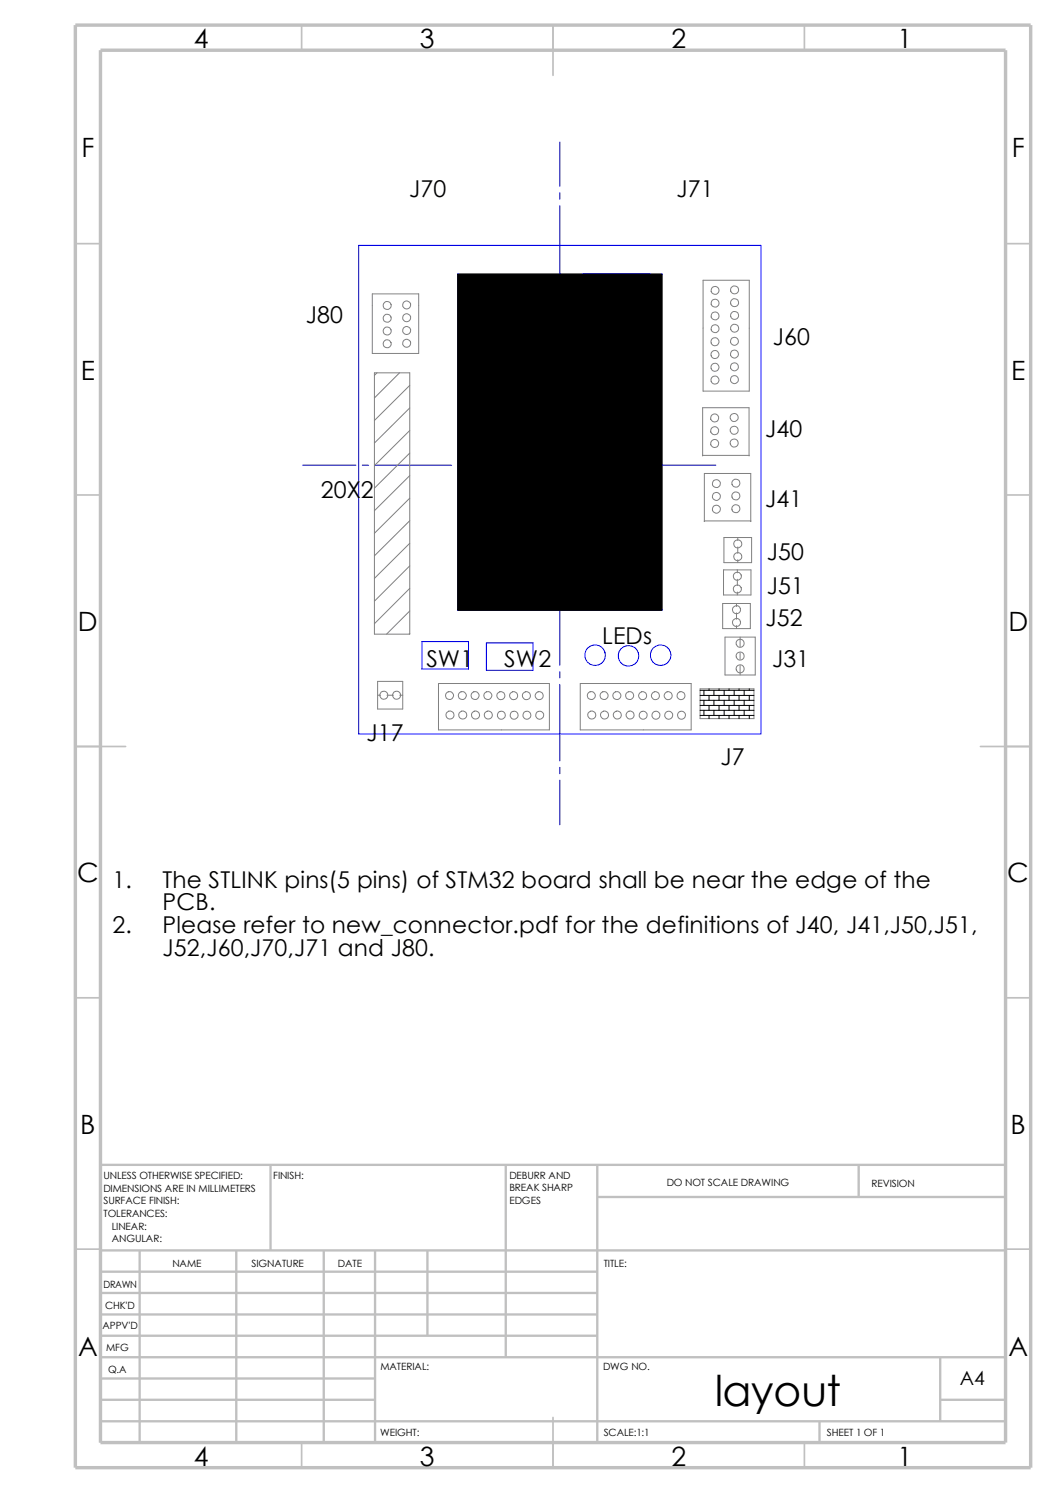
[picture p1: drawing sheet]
<svg xmlns="http://www.w3.org/2000/svg" width="210mm" height="297mm" viewBox="0 0 210 297" stroke-linecap="round" stroke-linejoin="round" font-family="sans-serif">
<g fill="none" stroke="#c0c0c0" stroke-width=".34">
<path d="M60 5v5M110 5v10M160 5v5M15 48.5h5M200 48.5h5M15 98.5h5M200 98.5h5M15 148.5h10M195 148.5h10M15 198.5h5M200 198.5h5M15 248.5h5"/>
<path d="M200 248.5h5M60 287v5M110 282v10M160 287v5"/>
</g>
<g fill="none" stroke="#c0c0c0" stroke-width=".47">
<path d="M53.8 231.7v17.1M100.6 231.7v38.3M118.8 231.7v55.3M118.8 238.1h81.2M170.8 231.7v6.4M200 231.7h-180v55.3M20 248.8h180M20 257.2h98.8M20 253h98.8M27.8 248.8v38.2M47 248.8v38.2M64.4 248.8v38.2"/>
<path d="M74.6 248.8v38.2M85 248.8v16.9M20 265.7h98.8M20 261.5h98.8M20 278.5h54.6M20 274.2h54.6M20 270h180M187 278.5h13M187 270v12.7M20 282.7h180M163 282.7v4.3"/>
</g>
<path d="M15 5h190v287h-190zM20 10h180v277h-180z" fill="none" stroke="#c0c0c0" stroke-width=".68" stroke-linecap="butt"/>
<g fill="none" stroke="#00f" stroke-width=".2">
<path d="M111.3 28.2v8.9M111.3 38.4v1.2M71.3 48.8h80v97.2h-80zM91 54.5h40.7v66.9h-40.7zM111.3 40.9v15.2M111.3 57.4v1.3M111.3 59.9v15.3M111.3 76.5v1.2M111.3 79v15.2M60.2 92.5h10.6M72.1 92.5h1.2M74.6 92.5h15.2"/>
<path d="M91.1 92.5h1.3M93.6 92.5h15.3M110.2 92.5h1.2M111.3 95.5v1.3M111.3 98v15.3M112.7 92.5h15.2M129.2 92.5h1.3M131.7 92.5h10.7M111.3 114.6v1.2M111.3 117.1v15.2M83.9 127.6h9.3v5.5h-9.3zM96.7 127.9h9.3v5.4h-9.3z"/>
<path d="M111.3 133.6v1.3M111.3 136.1v15.3M111.3 152.7v1.2M111.3 155.2v8.9"/>
<circle cx="118.3" cy="130.3" r="2.05"/>
<circle cx="125" cy="130.5" r="2.05"/>
<circle cx="131.4" cy="130.3" r="2.05"/>
</g>
<path d="M91 54.5h40.7v66.9h-40.7z" fill-rule="evenodd" fill="#000" stroke="#000" stroke-width=".2"/>
<g fill="none" stroke="#808080" stroke-width=".2">
<path d="M74 58.5h9.3v11.8h-9.3zM139.8 55.8h9.2v22h-9.2zM74.5 74.2h7v52h-7zM75 74.2l-.5 .5M79.5 74.2l-5 5M81.5 76.7l-7 7M81.5 99.1l-7 7M81.5 94.6l-7 7M81.5 90.1l-7 7M81.5 85.6l-7 7M81.5 81.2l-7 6.9M139.7 90.7v-9.6h9.3v9.6"/>
<path d="M139.7 90.6h9.3M81.5 117.1l-7 7M81.5 112.6l-7 7M81.5 108.1l-7 7M81.5 103.6l-7 7M140.1 103.8v-9.6h9.2v9.6M140.1 103.6h9.2M143.9 113.4h5.5v5h-5.5zM144 106.9h5.5v5h-5.5zM146.6 113.4v.6M146.6 115.2v1.3M146.6 117.8v.6"/>
<path d="M146.7 106.9v.6M146.7 108.8v1.3M146.7 111.3v.6M75.1 138.3h.6M75.1 135.6h5v5.5h-5zM77 138.3h1.2M79.5 138.3h.6M81.5 126l-.1 .2M81.5 121.5l-4.6 4.7M87.2 136h22.1v9.2h-22.1zM115.4 136h22.1v9.2h-22.1zM139.2 137h10.7v6h-10.7z"/>
<path d="M143.7 120.1h5.5v5h-5.5zM144.2 126.7h6v7.6h-6zM146.5 120.1v.5M146.5 121.9v1.3M146.5 124.5v.6M147.2 126.7v1.9M147.2 129.9v1.2M147.2 132.4v1.9"/>
<circle cx="142.2" cy="57.8" r=".8"/>
<circle cx="146.1" cy="57.7" r=".8"/>
<circle cx="77" cy="68.4" r=".8"/>
<circle cx="77" cy="65.8" r=".8"/>
<circle cx="77" cy="63.3" r=".8"/>
<circle cx="77" cy="60.8" r=".8"/>
<circle cx="80.9" cy="60.7" r=".8"/>
<circle cx="80.9" cy="65.7" r=".8"/>
<circle cx="80.9" cy="63.2" r=".8"/>
<circle cx="80.9" cy="68.3" r=".8"/>
<circle cx="142.2" cy="65.4" r=".8"/>
<circle cx="142.2" cy="62.8" r=".8"/>
<circle cx="142.2" cy="60.3" r=".8"/>
<circle cx="142.2" cy="68" r=".81"/>
<circle cx="142.2" cy="70.5" r=".81"/>
<circle cx="142.2" cy="73.1" r=".81"/>
<circle cx="142.2" cy="75.6" r=".81"/>
<circle cx="146" cy="75.5" r=".8"/>
<circle cx="146" cy="67.9" r=".8"/>
<circle cx="146" cy="70.4" r=".8"/>
<circle cx="146" cy="73" r=".8"/>
<circle cx="146.1" cy="62.8" r=".8"/>
<circle cx="146.1" cy="60.2" r=".8"/>
<circle cx="146.1" cy="65.3" r=".8"/>
<circle cx="142.1" cy="85.7" r=".82"/>
<circle cx="142.1" cy="88.2" r=".82"/>
<circle cx="142.1" cy="83.2" r=".82"/>
<circle cx="142.5" cy="98.7" r=".8"/>
<circle cx="142.5" cy="96.2" r=".8"/>
<circle cx="146" cy="83" r=".8"/>
<circle cx="146" cy="85.6" r=".81"/>
<circle cx="146" cy="88.1" r=".81"/>
<circle cx="146.3" cy="96.1" r=".8"/>
<circle cx="146.3" cy="98.7" r=".8"/>
<circle cx="142.5" cy="101.3" r=".8"/>
<circle cx="146.3" cy="101.2" r=".8"/>
<circle cx="146.6" cy="114.6" r=".81"/>
<circle cx="146.6" cy="117.2" r=".81"/>
<circle cx="146.7" cy="108.2" r=".81"/>
<circle cx="146.7" cy="110.7" r=".81"/>
<circle cx="76.3" cy="138.3" r=".8"/>
<circle cx="78.9" cy="138.3" r=".8"/>
<circle cx="89.4" cy="138.4" r=".79"/>
<circle cx="91.9" cy="138.4" r=".79"/>
<circle cx="94.5" cy="138.4" r=".79"/>
<circle cx="97" cy="138.4" r=".79"/>
<circle cx="99.6" cy="138.4" r=".8"/>
<circle cx="102.2" cy="138.4" r=".8"/>
<circle cx="104.7" cy="138.4" r=".8"/>
<circle cx="107.3" cy="138.4" r=".8"/>
<circle cx="117.6" cy="138.4" r=".8"/>
<circle cx="120.1" cy="138.4" r=".8"/>
<circle cx="122.7" cy="138.4" r=".8"/>
<circle cx="125.2" cy="138.4" r=".8"/>
<circle cx="127.8" cy="138.4" r=".8"/>
<circle cx="130.4" cy="138.4" r=".8"/>
<circle cx="132.9" cy="138.4" r=".8"/>
<circle cx="135.4" cy="138.4" r=".8"/>
<circle cx="146.5" cy="123.8" r=".8"/>
<circle cx="146.5" cy="121.3" r=".8"/>
<circle cx="147.2" cy="133.1" r=".81"/>
<circle cx="147.2" cy="130.5" r=".81"/>
<circle cx="147.2" cy="128" r=".81"/>
<circle cx="89.5" cy="142.2" r=".81"/>
<circle cx="92" cy="142.2" r=".81"/>
<circle cx="94.6" cy="142.2" r=".81"/>
<circle cx="97.1" cy="142.3" r=".81"/>
<circle cx="99.7" cy="142.3" r=".8"/>
<circle cx="102.3" cy="142.3" r=".8"/>
<circle cx="104.8" cy="142.3" r=".8"/>
<circle cx="107.3" cy="142.3" r=".8"/>
<circle cx="117.7" cy="142.2" r=".8"/>
<circle cx="120.2" cy="142.2" r=".8"/>
<circle cx="122.8" cy="142.2" r=".8"/>
<circle cx="125.3" cy="142.2" r=".8"/>
<circle cx="127.9" cy="142.3" r=".8"/>
<circle cx="130.4" cy="142.3" r=".8"/>
<circle cx="133" cy="142.3" r=".8"/>
<circle cx="135.5" cy="142.3" r=".8"/>
</g>
<g fill="none" stroke="#000" stroke-width=".2">
<path d="M139.2 137.3h10.7M139.2 138.3h10.7M139.2 139.3h10.7M140 137.3v1M140 139.3v1M141 137v.3M141 138.3v1M142 137.3v1M142 139.3v1M143 137v.3M143 138.3v1M144 137.3v1"/>
<path d="M144 139.3v1M145 137v.3M145 138.3v1M146 137.3v1M146 139.3v1M147 137v.3M147 138.3v1M148 137.3v1M148 139.3v1M149 137v.3M149 138.3v1M139.2 140.3h10.7"/>
<path d="M139.2 141.3h10.7M139.2 142.3h10.7M140 141.3v1M141 140.3v1M141 142.3v.7M142 141.3v1M143 140.3v1M143 142.3v.7M144 141.3v1M145 140.3v1M145 142.3v.7M146 141.3v1"/>
<path d="M147 140.3v1M147 142.3v.7M148 141.3v1M149 140.3v1M149 142.3v.7"/>
</g>
<text font-size="8.5" x="142.2" y="279.7">layout</text>
<g font-size="5.3">
<text x="38.5" y="9.6">4</text>
<text x="83.5" y="9.6">3</text>
<text x="133.5" y="9.6">2</text>
<text x="178.5" y="9.6">1</text>
<text x="16.2" y="31.3">F</text>
<text x="201.2" y="31.3">F</text>
<text x="16" y="75.6">E</text>
<text x="201.1" y="75.6">E</text>
<text x="15.5" y="125.6">D</text>
<text x="200.6" y="125.6">D</text>
<text x="15.3" y="175.6">C</text>
<text x="200.3" y="175.6">C</text>
<text x="16" y="225.6">B</text>
<text x="201" y="225.6">B</text>
<text x="15.5" y="269.8">A</text>
<text x="200.5" y="269.8">A</text>
<text x="38.5" y="291.6">4</text>
<text x="83.5" y="291.6">3</text>
<text x="133.5" y="291.6">2</text>
<text x="178.5" y="291.6">1</text>
</g>
<g font-size="4.6">
<text x="81.4" y="39.2">J70</text>
<text x="134.5" y="39.2">J71</text>
<text x="60.8" y="64.2">J80</text>
<text x="153.7" y="68.6">J60</text>
<text x="152.2" y="86.9">J40</text>
<text x="63.8" y="99.1">20X2</text>
<text x="152.2" y="100.8">J41</text>
<text x="152.5" y="111.3">J50</text>
<text x="152.5" y="118.1">J51</text>
<text x="152.2" y="124.5">J52</text>
<text x="119.8" y="128.1">LEDs</text>
<text x="84.8" y="132.7">SW1</text>
<text x="100.3" y="132.7">SW2</text>
<text x="153.5" y="132.7">J31</text>
<text x="72.9" y="147.5">J17</text>
<text x="143.3" y="152.1">J7</text>
<text x="22.4" y="176.6">1.</text>
<text x="32.3" y="176.6">The STLINK pins(5 pins) of STM32 board shall be near the edge of the</text>
<text x="22.4" y="185.6">2.</text>
<text x="32.3" y="181.1">PCB.</text>
<text x="32.3" y="185.6">Please refer to new_connector.pdf for the definitions of J40, J41,J50,J51,</text>
<text x="32.3" y="190.2">J52,J60,J70,J71 and J80.</text>
</g>
<text font-size="3.9" x="190.9" y="275.5">A4</text>
<g font-size="2">
<text x="20.6" y="234.6">UNLESS OTHERWISE SPECIFIED:</text>
<text x="20.6" y="237.1">DIMENSIONS ARE IN MILLIMETERS</text>
<text x="20.6" y="239.6">SURFACE FINISH:</text>
<text x="54.4" y="234.6">FINISH:</text>
<text x="101.3" y="239.5">EDGES</text>
<text x="101.3" y="234.5">DEBURR AND</text>
<text x="101.3" y="237">BREAK SHARP</text>
<text x="132.6" y="236">DO NOT SCALE DRAWING</text>
<text x="173.3" y="236.2">REVISION</text>
<text x="20.6" y="242.1">TOLERANCES:</text>
<text x="22.2" y="244.6">LINEAR:</text>
<text x="22.2" y="247.1">ANGULAR:</text>
<text x="50" y="252">SIGNATURE</text>
<text x="67.2" y="252">DATE</text>
<text x="120.1" y="252">TITLE:</text>
<text x="20.6" y="256.2">DRAWN</text>
<text x="34.3" y="252.1">NAME</text>
<text x="20.9" y="260.4">CHK'D</text>
<text x="20.4" y="264.5">APPV'D</text>
<text x="21.1" y="268.8">MFG</text>
<text x="21.5" y="273.1">Q.A</text>
<text x="75.6" y="272.5">MATERIAL:</text>
<text x="119.9" y="272.5">DWG NO.</text>
<text x="75.6" y="285.6">WEIGHT:</text>
<text x="120.1" y="285.6">SCALE:1:1</text>
<text x="164.5" y="285.6">SHEET 1 OF 1</text>
</g>
</svg>
